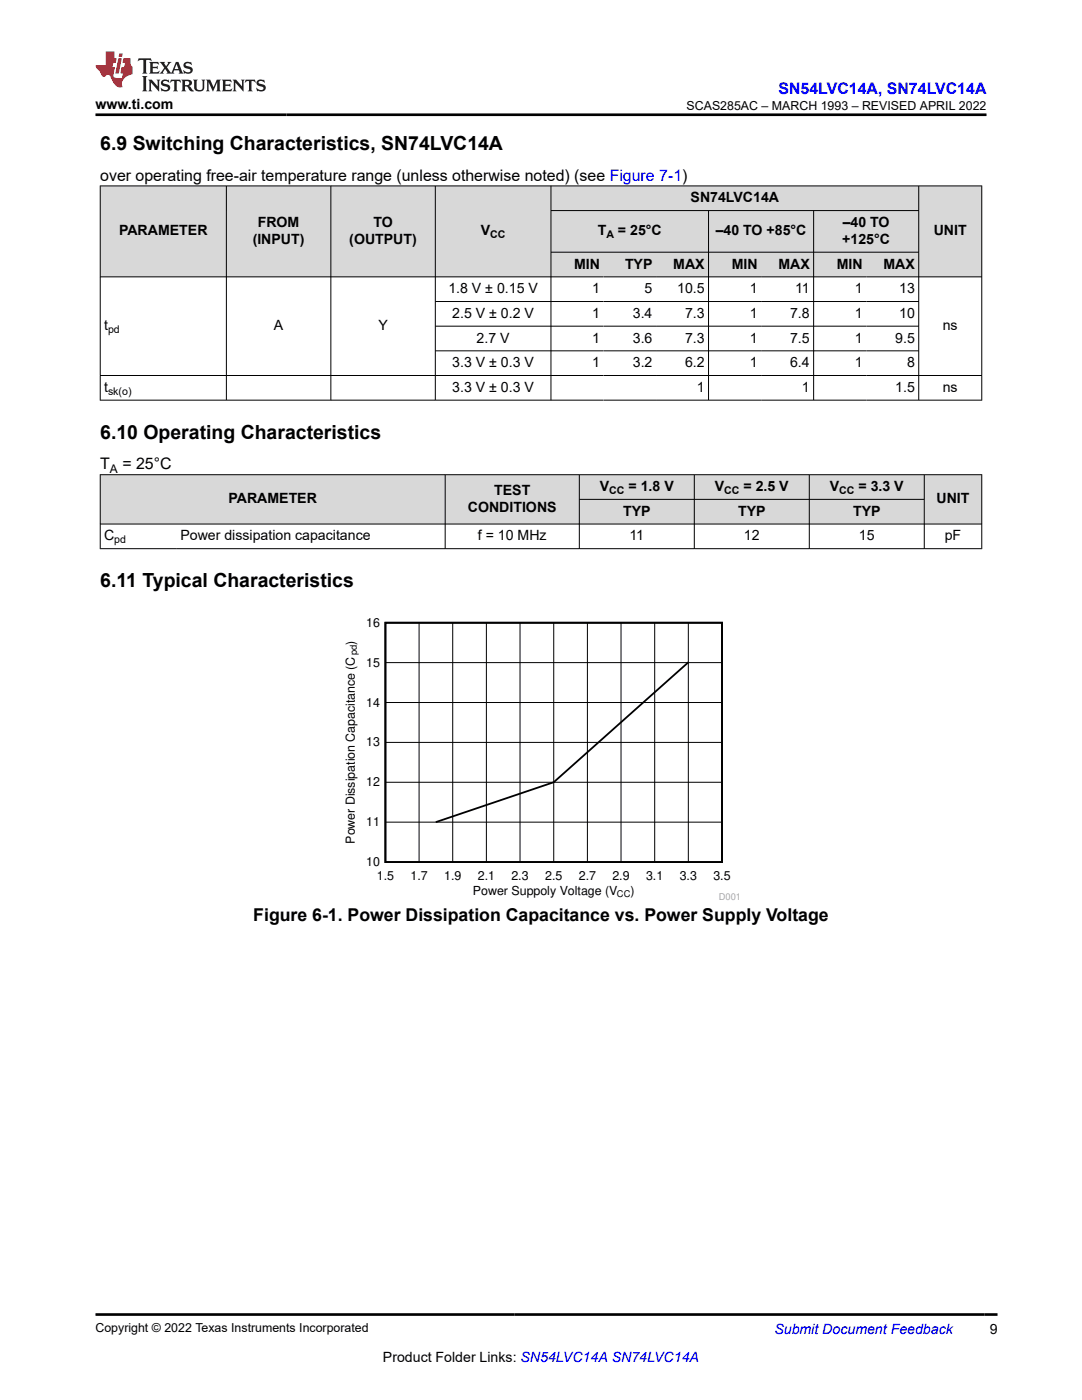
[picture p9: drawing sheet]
<svg xmlns="http://www.w3.org/2000/svg" width="216mm" height="279mm" viewBox="0 0 216 279" stroke-linecap="round" stroke-linejoin="round" font-family="sans-serif">
<g fill="#d8d8d8">
<path d="M20 37.1h175.9v4.9h-175.9z" fill-rule="evenodd"/>
<path d="M20.1 37.2h25v18h-25z" fill-rule="evenodd"/>
<path d="M45.2 37.2h20.8v18h-20.8z" fill-rule="evenodd"/>
<path d="M66.1 37.2h20.7v18h-20.7z" fill-rule="evenodd"/>
<path d="M86.9 37.2h23v18h-23z" fill-rule="evenodd"/>
<path d="M110 37.2h73.3v4.8h-73.3z" fill-rule="evenodd"/>
<path d="M183.4 37.2h12.4v18h-12.4z" fill-rule="evenodd"/>
<path d="M110 42.1h31.3v8.2h-31.3z" fill-rule="evenodd"/>
<path d="M141.4 42.1h20.9v8.2h-20.9z" fill-rule="evenodd"/>
<path d="M162.4 42.1h20.9v8.2h-20.9z" fill-rule="evenodd"/>
<path d="M110 50.4h10.4v4.8h-10.4z" fill-rule="evenodd"/>
<path d="M120.4 50.4h10.5v4.8h-10.5z" fill-rule="evenodd"/>
<path d="M130.9 50.4h10.4v4.8h-10.4z" fill-rule="evenodd"/>
<path d="M141.4 50.4h10.5v4.8h-10.5z" fill-rule="evenodd"/>
<path d="M151.9 50.4h10.4v4.8h-10.4z" fill-rule="evenodd"/>
<path d="M162.4 50.4h10.5v4.8h-10.5z" fill-rule="evenodd"/>
<path d="M172.9 50.4h10.4v4.8h-10.4z" fill-rule="evenodd"/>
</g>
<g fill="none" stroke="#000" stroke-width=".2">
<path d="M19.9 37.1h176.1M20 37v42.9M45.2 37v42.9M66 37v42.9M86.9 37v42.9M109.9 37v42.9M183.3 37v42.9M195.9 37v42.9M19.9 55.3h176.1M109.9 42h73.5M109.9 50.3h73.5M141.4 42v37.9"/>
<path d="M162.4 42v37.9M19.9 74.9h176.1M19.9 79.9h176.1M86.9 60.2h96.5M86.9 65.1h96.5M86.9 70h96.5"/>
</g>
<g fill="#d8d8d8">
<path d="M20 94.7h175.9v5h-175.9z" fill-rule="evenodd"/>
<path d="M20.1 94.8h68.7v9.7h-68.7z" fill-rule="evenodd"/>
<path d="M88.9 94.8h26.6v9.7h-26.6z" fill-rule="evenodd"/>
<path d="M115.7 94.8h22.8v4.8h-22.8z" fill-rule="evenodd"/>
<path d="M138.6 94.8h22.8v4.8h-22.8z" fill-rule="evenodd"/>
<path d="M161.5 94.8h22.9v4.8h-22.9z" fill-rule="evenodd"/>
<path d="M184.5 94.8h11.3v9.7h-11.3z" fill-rule="evenodd"/>
<path d="M115.7 99.7h22.8v4.8h-22.8z" fill-rule="evenodd"/>
<path d="M138.6 99.7h22.8v4.8h-22.8z" fill-rule="evenodd"/>
<path d="M161.5 99.7h22.9v4.8h-22.9z" fill-rule="evenodd"/>
</g>
<path d="M19.9 94.7h176.1M20 94.7v14.9M88.8 94.7v14.9M115.6 94.7v14.9M115.6 99.7h68.9M138.5 94.7v14.9M161.5 94.7v14.9M184.4 94.7v14.9M195.9 94.7v14.9M19.9 104.6h176.1M19.9 109.5h176.1" fill="none" stroke="#000" stroke-width=".2"/>
<path d="M68.4 123.3h79.1v56.3h-79.1z" fill-rule="evenodd" fill="#fff"/>
<path d="M76.9 124.3h67.2v47.7h-67.2zM137.4 132.1l-26.9 24-23.5 8" fill="none" stroke="#000" stroke-width=".36"/>
<g fill="none" stroke="#000" stroke-width=".2">
<path d="M76.9 132.2h67.2M83.6 124.3v47.8M90.3 124.3v47.8M97.1 124.3v47.8M103.8 124.3v47.8M110.5 124.3v47.8M117.2 124.3v47.8M123.9 124.3v47.8M130.6 124.3v47.8M137.3 124.3v47.8M76.9 156.1h67.2M76.9 148.2h67.2"/>
<path d="M76.9 140.2h67.2M76.9 164.1h67.2"/>
</g>
<path d="M27.7 11.6l-.2 .6 .5-.2h.6v.1v2.2l-.2 .4h1l-.2-.4v-2.2v-.1h.5l.5 .2-.1-.6zM29.8 12.4l.2 .3v1.6l-.2 .4h1.9l.1-.6a1.08 1.08 0 0 1-1.3 .2v-.7h.6l.4 .2v-.7l-.4 .2h-.6v-.5l.2-.2a1 1 0 0 1 1 .3l-.1-.5zM31.8 12.4l1 1.1-1 1.2h.9l-.2-.2 .4-.8 .5 .8-.2 .2h1.6l-.2-.2 .1-.5h1l.1 .5-.1 .2h.9l-.2-.4-.8-1.9h-.5l-1 2.1-.8-1.1 .9-1h-.8l.2 .2-.5 .6-.3-.6 .1-.2zM35.2 12.8l.4 1h-.8zM36.8 12.5a.65 .65 0 0 0-.2 .7 .65 .65 0 0 0 .6 .5l.7 .1 .1 .3a.79 .79 0 0 1-.7 .4 .79 .79 0 0 1-.7-.5l.1 .7 .2-.1a.93 .93 0 0 0 1.1 0 .93 .93 0 0 0 .4-.9 1.46 1.46 0 0 0-1.2-.6l-.1-.3a1.09 1.09 0 0 1 1.2 .2l-.2-.6-.1 .1-.6-.2zM28.4 15.2l.2 .4v2.2l-.2 .4h1l-.2-.4v-2.2l.2-.4zM29.6 15.9l.2 .4v1.5l-.2 .4h.8l-.3-.4v-1.3l1.7 1.8v-2l.2-.4h-.8l.2 .2 .1 1.1-1.2-1.3zM32.3 16a.65 .65 0 0 0-.2 .8 .65 .65 0 0 0 .7 .4l.6 .2 .1 .2a.79 .79 0 0 1-.7 .4 .79 .79 0 0 1-.7-.5l.1 .7 .2-.1a.93 .93 0 0 0 1.1 .1 .93 .93 0 0 0 .4-1 1.46 1.46 0 0 0-1.2-.5l-.1-.4a1.09 1.09 0 0 1 1.2 .2l-.2-.6-.1 .1-.6-.1zM34.1 15.9l-.1 .6a.63 .63 0 0 1 .7-.3l.1 1.6-.3 .4h1l-.2-.4v-1.6a.66 .66 0 0 1 .8 .3l-.1-.6zM36.2 15.9l.2 .4v1.5l-.2 .4h.9l-.2-.2v-.7h.5l.1 .2a.79 .79 0 0 0 1.2 .6l-1-.9a.61 .61 0 0 0 .6-.6 .61 .61 0 0 0-.5-.7zM36.9 16.2h.2a.47 .47 0 0 1 .5 .1 .47 .47 0 0 1 .1 .5l-.2 .1-.6 .1zM38.5 15.9l.2 .2a2.27 2.27 0 0 0 .4 2 1.04 1.04 0 0 0 1.7-.7v-1.3l.2-.2h-.8l.2 .4v1.1a.6 .6 0 0 1-.6 .6 .6 .6 0 0 1-.6-.6v-1.1l.3-.4zM41.1 15.9l.2 .4v1.5l-.2 .4h.7l-.2-.4v-1.4l.9 1.9 .8-1.9v1.4l-.2 .4h1l-.3-.4v-1.5l.3-.4h-.8l-.7 1.5-.7-1.5zM44.3 15.9l.2 .4v1.5l-.2 .4h1.9l.1-.6a1.09 1.09 0 0 1-1.3 .2v-.7h.6l.4 .2v-.6l-.4 .2h-.6v-.6l.2-.1a1.01 1.01 0 0 1 1 .3l-.1-.6zM46.4 15.9l.3 .4v1.5l-.3 .4h.8l-.2-.4v-1.3l1.6 1.8v-2l.2-.4h-.7l.2 .2v1.1l-1.2-1.3zM49 15.9l-.1 .6a.63 .63 0 0 1 .8-.3v1.6l-.3 .4h1l-.2-.4v-1.6a.66 .66 0 0 1 .8 .3l-.1-.6zM51.4 16a.65 .65 0 0 0-.2 .8 .65 .65 0 0 0 .6 .4l.6 .2 .2 .2a.79 .79 0 0 1-.8 .4 .79 .79 0 0 1-.6-.5l.1 .7 .2-.1a.93 .93 0 0 0 1 .1 .93 .93 0 0 0 .5-1 1.46 1.46 0 0 0-1.3-.5l-.1-.4a1.09 1.09 0 0 1 1.3 .2l-.2-.6-.2 .1-.5-.1z" fill="#231f20"/>
<path d="M21.1 10.3v2.7h-2.1l.1 .4 .9 1a.95 .95 0 0 0 .9 .9 .59 .59 0 0 1 .6-.4 .59 .59 0 0 1 .5 .3l.4 .8a1.59 1.59 0 0 0 2.1 1.4 1.61 1.61 0 0 1 1-2.3l1-.3-.1-1.5a1.59 1.59 0 0 1-.4-1.7h-1.4l-.2 .9h.5l-.1 .9h-.5l-.2 .9v.3l.4 .1-.2 .9h-.6a.73 .73 0 0 1-1.1-.7l.3-1.5h-.5l.2-.9h.5l.2-.9h-.5v-1.3zM23.6 11.6l-.6 3.1h.7l.6-3.1zM23.8 10.7l-.1 .6h.7l.1-.6z" fill="#ed1c24"/>
<path d="M19 22.9h177.8M19.1 262.3h179.9" fill="none" stroke="#000" stroke-width=".53"/>
<g font-size="3.9">
<text x="20" y="29.9">6.9 Switching Characteristics, SN74LVC14A</text>
<text x="20" y="87.5">6.10 Operating Characteristics</text>
<text x="20" y="117.2">6.11 Typical Characteristics</text>
</g>
<text font-size="3.5" x="50.5" y="183.9">Figure 6-1. Power Dissipation Capacitance vs. Power Supply Voltage</text>
<text font-size="3.2" fill="#00f" x="155.3" y="18.7">SN54LVC14A, SN74LVC14A</text>
<g font-size="3.2">
<text x="20" y="36.1">over operating free-air temperature range (unless otherwise noted) (see Figure 7-1)</text>
<text x="20" y="93.7">T</text>
<text x="24.4" y="93.7">= 25°C</text>
</g>
<g font-size="2.8">
<text x="19" y="21.8">www.ti.com</text>
<text x="137.8" y="40.4">SN74LVC14A</text>
<text x="23.8" y="47">PARAMETER</text>
<text x="51.4" y="45.3">FROM</text>
<text x="74.5" y="45.3">TO</text>
<text x="95.9" y="47">V</text>
<text x="119.3" y="47">T</text>
<text x="123.3" y="47">= 25°C</text>
<text x="142.8" y="47">–40 TO +85°C</text>
<text x="168.2" y="45.3">–40 TO</text>
<text x="186.3" y="47">UNIT</text>
<text x="50.4" y="48.7">(INPUT)</text>
<text x="69.7" y="48.7">(OUTPUT)</text>
<text x="114.6" y="53.6">MIN</text>
<text x="124.7" y="53.6">TYP</text>
<text x="134.3" y="53.6">MAX</text>
<text x="146" y="53.6">MIN</text>
<text x="155.3" y="53.6">MAX</text>
<text x="167" y="53.6">MIN</text>
<text x="168.1" y="48.7">+125°C</text>
<text x="176.3" y="53.6">MAX</text>
<text x="89.5" y="58.5">1.8 V ± 0.15 V</text>
<text x="118.2" y="58.5">1</text>
<text x="128.6" y="58.5">5</text>
<text x="135.1" y="58.5">10.5</text>
<text x="149.6" y="58.5">1</text>
<text x="158.7" y="58.5">11</text>
<text x="170.6" y="58.5">1</text>
<text x="179.4" y="58.5">13</text>
<text x="20.8" y="65.9">t</text>
<text x="54.7" y="65.9">A</text>
<text x="75.5" y="65.9">Y</text>
<text x="90.3" y="63.4">2.5 V ± 0.2 V</text>
<text x="118.2" y="63.4">1</text>
<text x="126.3" y="63.4">3.4</text>
<text x="136.7" y="63.4">7.3</text>
<text x="149.6" y="63.4">1</text>
<text x="157.7" y="63.4">7.8</text>
<text x="170.6" y="63.4">1</text>
<text x="179.4" y="63.4">10</text>
<text x="188.1" y="65.9">ns</text>
<text x="95.1" y="68.4">2.7 V</text>
<text x="118.2" y="68.4">1</text>
<text x="126.3" y="68.4">3.6</text>
<text x="136.7" y="68.4">7.3</text>
<text x="149.6" y="68.4">1</text>
<text x="157.7" y="68.4">7.5</text>
<text x="170.6" y="68.4">1</text>
<text x="178.6" y="68.4">9.5</text>
<text x="90.3" y="73.3">3.3 V ± 0.3 V</text>
<text x="118.2" y="73.3">1</text>
<text x="126.3" y="73.3">3.2</text>
<text x="136.7" y="73.3">6.2</text>
<text x="149.6" y="73.3">1</text>
<text x="157.7" y="73.3">6.4</text>
<text x="170.6" y="73.3">1</text>
<text x="181" y="73.3">8</text>
<text x="20.8" y="78.2">t</text>
<text x="90.3" y="78.2">3.3 V ± 0.3 V</text>
<text x="139" y="78.2">1</text>
<text x="160" y="78.2">1</text>
<text x="178.6" y="78.2">1.5</text>
<text x="188.1" y="78.2">ns</text>
<text x="45.6" y="100.5">PARAMETER</text>
<text x="98.6" y="98.8">TEST</text>
<text x="119.7" y="98">V</text>
<text x="125.4" y="98">= 1.8 V</text>
<text x="142.6" y="98">V</text>
<text x="148.4" y="98">= 2.5 V</text>
<text x="165.6" y="98">V</text>
<text x="171.3" y="98">= 3.3 V</text>
<text x="186.9" y="100.5">UNIT</text>
<text x="20.8" y="107.9">C</text>
<text x="36" y="107.9">Power dissipation capacitance</text>
<text x="93.4" y="102.2">CONDITIONS</text>
<text x="95.4" y="107.9">f = 10 MHz</text>
<text x="124.3" y="102.9">TYP</text>
<text x="125.6" y="107.9">11</text>
<text x="147.3" y="102.9">TYP</text>
<text x="148.4" y="107.9">12</text>
<text x="170.2" y="102.9">TYP</text>
<text x="171.4" y="107.9">15</text>
<text x="188.5" y="107.9">pF</text>
<text x="197.5" y="266.1">9</text>
<text x="76.4" y="271.7">Product Folder Links: SN54LVC14A SN74LVC14A</text>
</g>
<text font-size="2.8" fill="#00f" x="154.5" y="266.2">Submit Document Feedback</text>
<g font-size="2.5">
<text x="137" y="21.9">SCAS285AC – MARCH 1993 – REVISED APRIL 2022</text>
<text x="73.1" y="125.1">16</text>
<text x="70.8" y="128.8" transform="rotate(-90 70.8 128.8)">)</text>
<text x="73.1" y="133.1">15</text>
<text x="73.1" y="141">14</text>
<text x="73.1" y="149">13</text>
<text x="73.1" y="156.9">12</text>
<text x="73.1" y="164.9">11</text>
<text x="70.8" y="168.4" transform="rotate(-90 70.8 168.4)">Power Dissipation Capacitance (C</text>
<text x="73.1" y="172.9">10</text>
<text x="75.2" y="175.7">1.5</text>
<text x="81.9" y="175.7">1.7</text>
<text x="88.6" y="175.7">1.9</text>
<text x="94.4" y="178.5">Power Suppoly Voltage (V</text>
<text x="95.3" y="175.7">2.1</text>
<text x="102" y="175.7">2.3</text>
<text x="108.8" y="175.7">2.5</text>
<text x="115.5" y="175.7">2.7</text>
<text x="122.2" y="175.7">2.9</text>
<text x="125.8" y="178.5">)</text>
<text x="128.9" y="175.7">3.1</text>
<text x="135.6" y="175.7">3.3</text>
<text x="142.4" y="175.7">3.5</text>
<text x="19" y="265.9">Copyright © 2022 Texas Instruments Incorporated</text>
</g>
<text font-size="2.4" x="21.9" y="94.3">A</text>
<g font-size="2.1">
<text x="97.8" y="47.6">CC</text>
<text x="121" y="47.6">A</text>
<text x="21.6" y="66.5">pd</text>
<text x="21.6" y="78.8">sk(o)</text>
<text x="121.6" y="98.6">CC</text>
<text x="144.5" y="98.6">CC</text>
<text x="167.5" y="98.6">CC</text>
<text x="22.8" y="108.4">pd</text>
</g>
<g font-size="1.9">
<text x="71.2" y="130.8" transform="rotate(-90 71.2 130.8)">pd</text>
<text x="123.1" y="178.9">CC</text>
</g>
<text font-size="1.9" fill="#a8a8a8" x="143.4" y="179.6">D001</text>
</svg>
